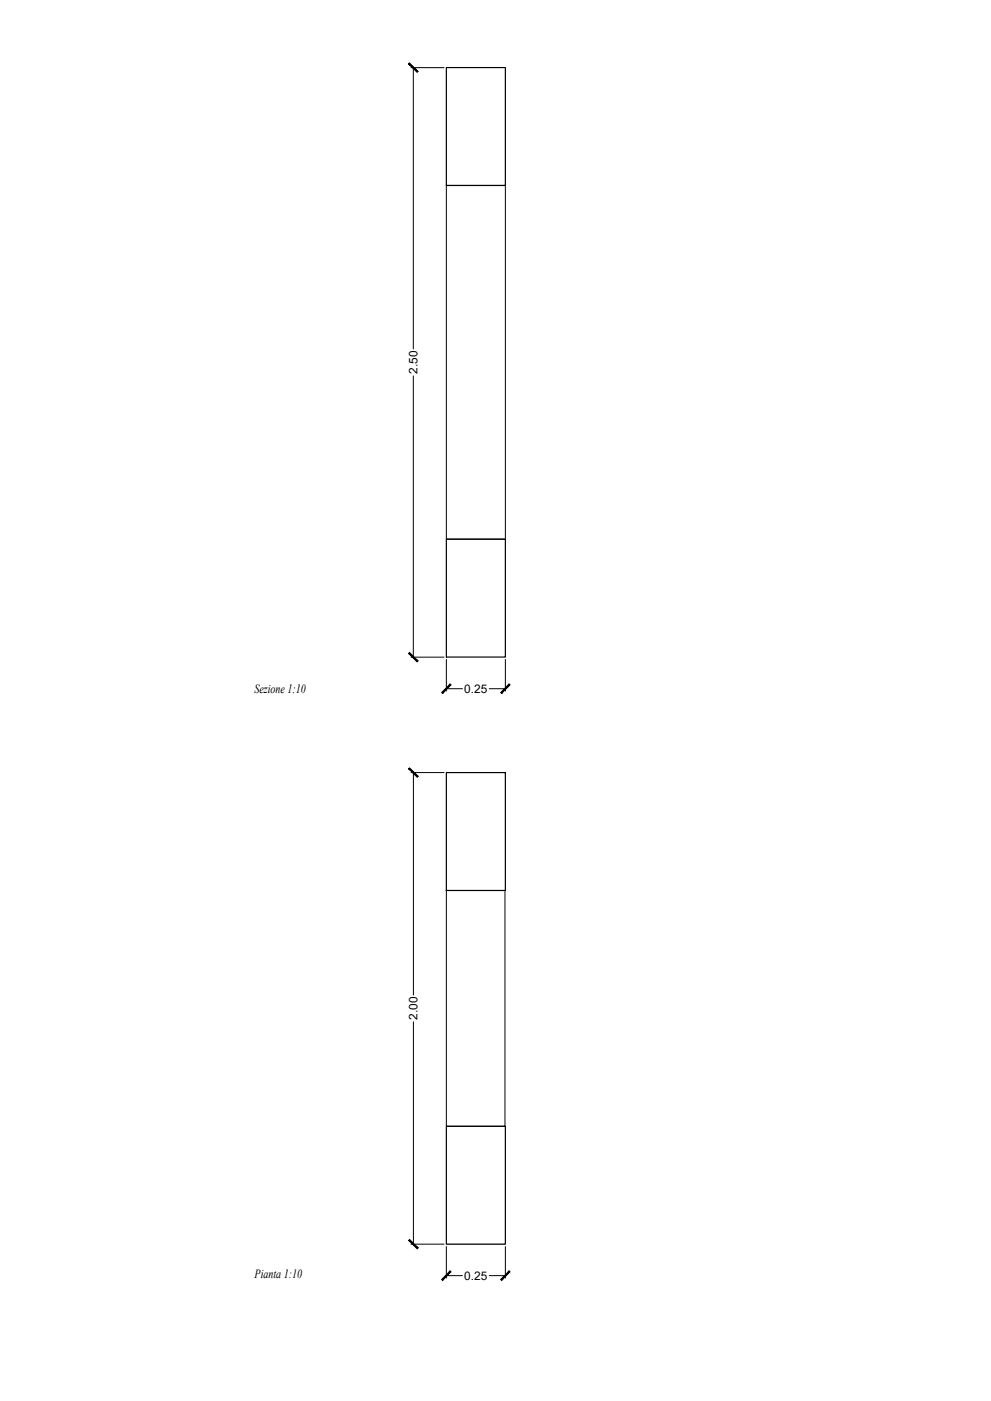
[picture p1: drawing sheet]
<svg xmlns="http://www.w3.org/2000/svg" width="420mm" height="594mm" viewBox="0 0 420 594" stroke-linecap="round" stroke-linejoin="round" font-family="sans-serif">
<!-- layer: linee proiettate -->
<path d="M189.2 78.6h25.1v150h-25.1zM189.1 377.6h25v100h-24.9v-100" fill="none" stroke="#000" stroke-width=".42"/>
<!-- layer: muro -->
<path d="M189.2 28.6h25.1v50h-25.1zM189.2 228.6h25.1v50h-25.1zM189.2 327.6h25.1v50h-25.1zM189.2 477.6h25.1v50h-25.1z" fill="none" stroke="#000" stroke-width=".51"/>
<!-- layer: QUOTE CARTA -->
<g fill="none" stroke="#000" stroke-width=".42">
<path d="M174.3 28.7h14M175.2 28.7v119.3M175.2 159.4v119.3M174.3 278.7h14M189.2 279.6v13.4M214.3 279.6v13.4M189.2 292h6.9M207.4 292h6.9M174.3 327.6h14M175.3 327.6v94.3M175.3 433.3v94.3M174.3 527.6h14"/>
<path d="M189.2 528.6v13.3M214.3 528.6v13.3M189.2 540.9h6.9M207.4 540.9h6.9"/>
</g>
<!-- layer: 0 -->
<g fill="#000" stroke="#000" stroke-width=".42">
<path d="M173.2 27.1l3.6 3.6 .4-.4zM173.6 26.7l3.6 3.6-4-3.2z"/>
<path d="M173.6 276.7l-.4 .4 4 3.2zM173.2 277.1l4 3.2-.4 .4z"/>
<path d="M190.9 290.1l-3.3 3.9 3.6-3.6zM190.9 290.1l-3.3 3.9-.3-.3z"/>
<path d="M215.9 290.1l-3.6 3.6 .4 .3zM215.9 290.1l.4 .3-3.6 3.6z"/>
<path d="M173.3 326l3.6 3.6 .4-.4zM173.7 325.6l3.6 3.6-4-3.2z"/>
<path d="M173.7 525.6l-.4 .4 4 3.2zM173.3 526l4 3.2-.4 .4z"/>
<path d="M190.9 538.9l-3.3 4 3.6-3.6zM190.9 538.9l-3.3 4-.3-.4z"/>
<path d="M212.3 542.5l.4 .4 3.2-4zM215.9 538.9l.4 .4-3.6 3.6z"/>
</g>
<g font-size="5.3">
<text x="107.9" y="293.8">Sezione 1:10</text>
<text x="107.9" y="541.9">Pianta 1:10</text>
</g>
<g font-size="5">
<text x="177" y="158.5" transform="rotate(-90 177 158.5)">2.50</text>
<text x="196.9" y="293.8">0.25</text>
<text x="177.1" y="432.5" transform="rotate(-90 177.1 432.5)">2.00</text>
<text x="196.9" y="542.7">0.25</text>
</g>
</svg>
